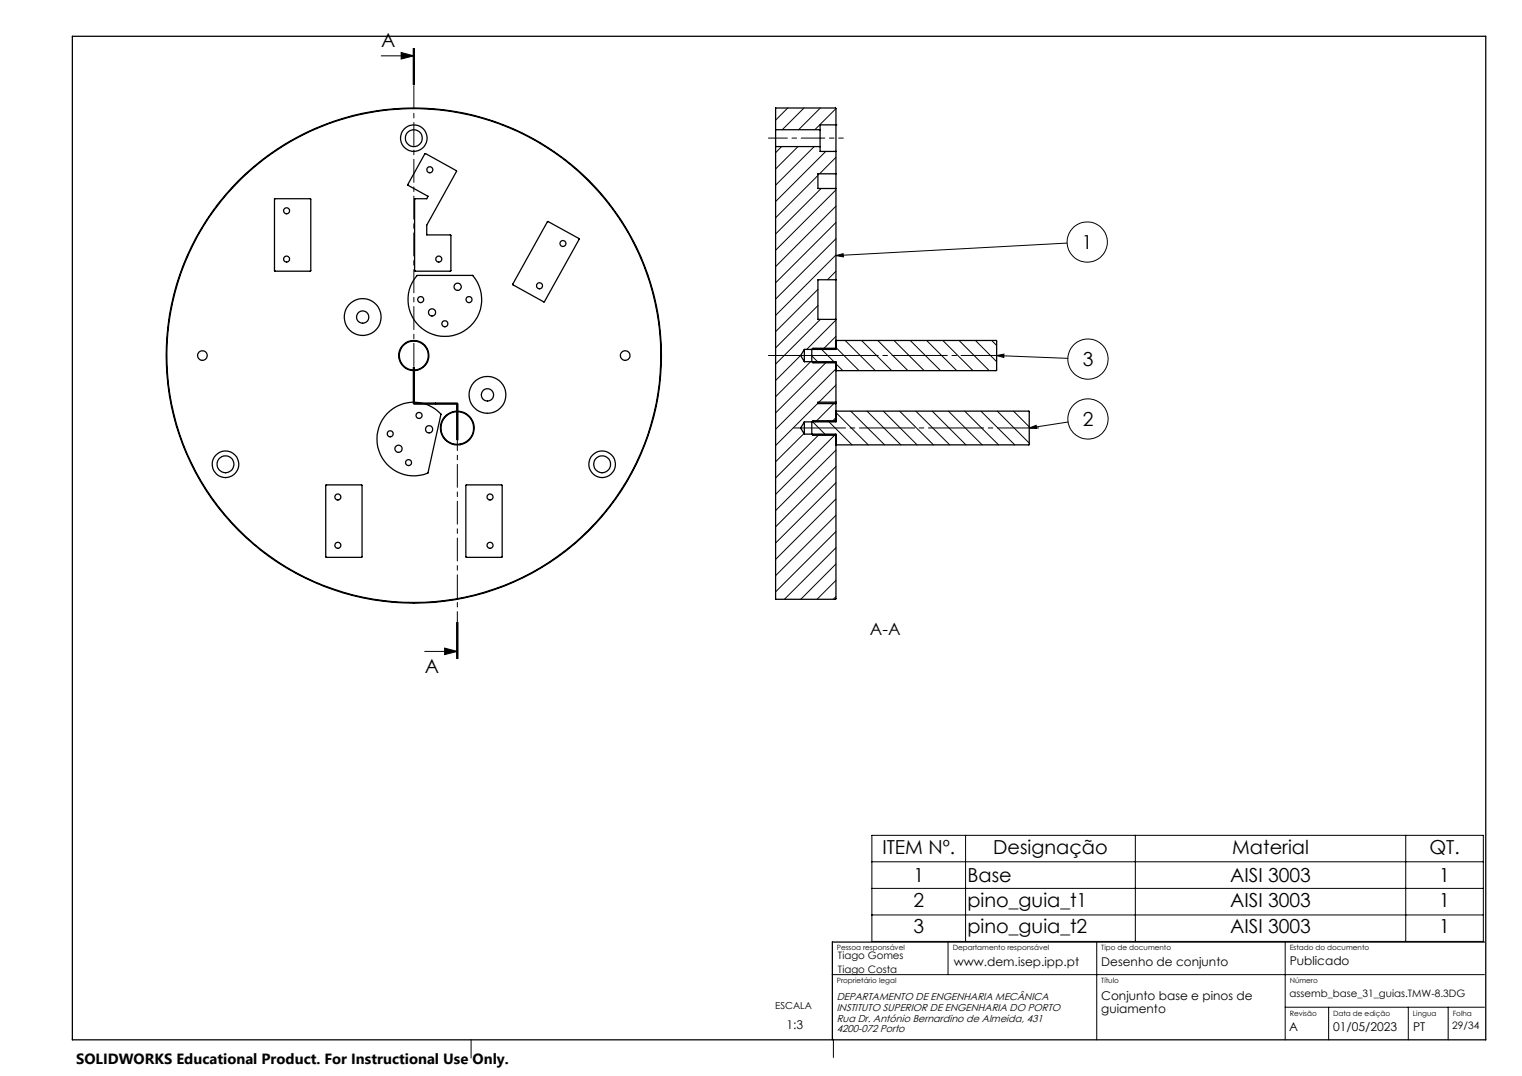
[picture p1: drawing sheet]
<svg xmlns="http://www.w3.org/2000/svg" width="420mm" height="297mm" viewBox="0 0 420 297" stroke-linecap="round" stroke-linejoin="round" font-family="sans-serif">
<g fill="none" stroke="#000" stroke-width=".35">
<path d="M20 10h390v277h-390zM214 35.8v4.7M214 35.8h12.3M226.3 35.8v4.7M230.7 34.5v7.3M230.7 34.5l-.1-4.7h-16.6v6M230.7 34.5h-4.4v1.3M75.8 54.9h9.9l.1 .1v19.7l-.2 .2h-9.7l-.2-.2zM117.3 42.4l8.7 4.8-8.2 15v2.6l6.6 .1v9.8l-.1 .2h-9.8l-.1-.2v-19.7l3.4-.1 .3-.7-5.5-3.1-.1-.2zM214 40.5v124.9h16.6l.1-45.6h-8.7M214 40.5h12.3M226.3 40.5v1.3h4.4"/>
<path d="M230.7 41.8v35.4M230.7 48h-5v4h5M115 76.1l15.4-.1a10.2 10.2 0 0 1-.6 14.1 10.2 10.2 0 0 1-14.1 0 10.2 10.2 0 0 1-.7-14zM151.1 61.1l8.6 4.7 .1 .3-9.7 17.3-8.5-4.8-.1-.2zM230.7 77.2v11M230.7 77.2h-5v11h5M222 96.4v3.4M222 99.8h8.7v11.2M222 96.4l-1.1 1.7 1.1 1.7M230.7 94l44.3 .1-.1 8.2h-44.2M230.7 96.1h-6.3l-.4 .3v3.4l.4 .4h6.3M230.7 88.2v8.2h-8.7"/>
<path d="M106.8 114.2a10 10 0 0 1 14.9 .2l-3.6 16.1a10.1 10.1 0 0 1-12.3-3.6 10.1 10.1 0 0 1 1-12.7zM222 116.4v3.4M222 116.4l-1.1 1.7 1.1 1.7M230.7 113.5l53.3 .1v9.2h-53.3M230.7 111v.4M230.7 111.4v5h-8.7M230.7 116.1h-6.3l-.4 .4v3.3l.4 .4h6.3M230.7 111h-5v.4h5M90 133.9l9.8-.1 .1 .2-.1 19.8h-9.8l-.1-.1zM128.6 133.9l9.8-.1 .2 .2-.1 19.8h-9.8l-.1-.1zM409.6 260h-179.9v27"/>
<circle cx="114.2" cy="38.1" r="3.7"/>
<circle cx="114.2" cy="38.1" r="2.34"/>
<circle cx="79.1" cy="58.2" r=".84"/>
<circle cx="118.6" cy="46.9" r=".84"/>
<circle cx="79.1" cy="71.5" r=".84"/>
<circle cx="121.1" cy="71.5" r=".83"/>
<circle cx="126.3" cy="79.2" r=".99"/>
<circle cx="148.9" cy="78.9" r=".84"/>
<circle cx="155.3" cy="67.2" r=".83"/>
<circle cx="55.9" cy="98.1" r="1.33"/>
<circle cx="100.1" cy="87.5" r="5.1"/>
<circle cx="100.1" cy="87.5" r="1.69"/>
<circle cx="114.2" cy="98.1" r="68.3"/>
<circle cx="114.2" cy="98.1" r="4"/>
<circle cx="114.2" cy="98.1" r="4.2"/>
<circle cx="114.2" cy="98.1" r="68.2"/>
<circle cx="116.1" cy="82.7" r=".84"/>
<circle cx="119.2" cy="86.2" r="1"/>
<circle cx="122.8" cy="89.4" r=".84"/>
<circle cx="129.4" cy="82.7" r=".84"/>
<circle cx="172.5" cy="98.1" r="1.33"/>
<circle cx="107.7" cy="119.7" r=".84"/>
<circle cx="115.6" cy="114.7" r=".83"/>
<circle cx="118.4" cy="118.5" r=".99"/>
<circle cx="126.2" cy="118.1" r="4.5"/>
<circle cx="126.2" cy="118.2" r="4.7"/>
<circle cx="134.5" cy="109" r="1.69"/>
<circle cx="134.5" cy="109" r="5.1"/>
<circle cx="62.2" cy="128.2" r="2.34"/>
<circle cx="62.2" cy="128.2" r="3.7"/>
<circle cx="93.2" cy="137.2" r=".83"/>
<circle cx="110" cy="123.9" r="1"/>
<circle cx="112.7" cy="127.7" r=".83"/>
<circle cx="135.2" cy="137.2" r=".82"/>
<circle cx="166.2" cy="128.1" r="3.7"/>
<circle cx="166.2" cy="128.1" r="2.35"/>
<circle cx="93.2" cy="150.5" r=".83"/>
<circle cx="135.2" cy="150.5" r=".82"/>
</g>
<g fill="none" stroke="#000" stroke-width=".28">
<path d="M105.2 15.4h9M110.7 14.5l3.5 .9-3.5 .9zM114 13.4v10M114.2 13.4v10M114.4 13.4v10M217.4 29.8l-3.4 3.4M221.9 29.8l-6 6M226.4 29.8l-6 6M230.7 34.5h.1M230.7 30l-5.8 5.8M215.7 40.5l-1.7 1.7M220.2 40.5l-6.2 6.1"/>
<path d="M224.7 40.5l-10.7 10.6M225.7 48.4l-11.7 11.7M226.6 52l-12.6 12.6M227.9 41.8l-13.9 13.8M230.7 43.4l-4.5 4.6M230.7 47.9v.1M230.7 52.4l-16.7 16.7M230.7 56.9l-16.7 16.7M225.7 79.9l-11.7 11.6M230.7 70.6l2-.6v.9zM230.7 61.4l-16.7 16.7M230.7 65.9l-16.7 16.6"/>
<path d="M230.7 70.4l-16.7 16.7M230.7 74.9l-2.3 2.3M294.5 67.1l-63.8 3.5M221 98l-7 7M223.7 99.8l-9.7 9.7M224 98.2l1.9 2M225.7 84.3l-11.7 11.7M226.4 88.2l-12.4 12.3M226.4 96.1l4 4.1M228.2 99.8l-14.2 14.2M230.7 88.3l-8.1 8.1M230.7 92.8l-3.6 3.6"/>
<path d="M230.7 95.9l6.4 6.4M233.2 94l8.3 8.3M237.7 94l8.4 8.3M242.2 94l8.3 8.3M246.7 94l8.3 8.3M251.2 94l8.3 8.3M255.7 94l8.3 8.3M260.2 94l8.3 8.3M264.7 94l8.3 8.3M269.2 94l5.8 5.8M273.6 94l1.4 1.4M275 98.1l19.7 .8"/>
<path d="M275 98.1l2-.3v.9zM114 101.4v10M114.2 101.4v10h12v10M114.2 111.6h12M114.2 111.2h12M114.4 101.4v10zM126 111.4v10M126.4 111.4v10M221.9 119.7l-7.9 7.8M224.2 116.3l3.8 3.9M225.7 111.3l-11.7 11.7M226.1 119.8l-12.1 12.1"/>
<path d="M228.5 116.1l6.6 6.7M230.1 111.4l-5.1 5M230.6 119.8l-16.6 16.7M230.7 101.8l-16.7 16.7M230.7 106.3l-4.7 4.7M230.7 110.8l-.2 .2M230.7 115.3l-1.2 1.1M230.7 113.9l8.9 8.9M230.7 100.4l1.9 1.9M234.8 113.5l9.3 9.3M239.3 113.5l9.3 9.3M243.8 113.5l9.3 9.3"/>
<path d="M248.2 113.5l9.4 9.3M252.7 113.5l9.4 9.3M257.2 113.5l9.4 9.3M261.7 113.5l9.3 9.3M266.2 113.5l9.4 9.3M270.7 113.5l9.3 9.3M275.2 113.5l8.8 8.8M279.7 113.5l4.3 4.3M284 118.1l1.9-.7 .2 .9zM294.7 116.5l-10.7 1.6M230.7 124.2l-16.7 16.7M230.7 128.8l-16.7 16.6"/>
<path d="M230.7 133.2l-16.7 16.7M230.7 137.7l-16.7 16.7M230.7 142.2l-16.7 16.7M230.7 146.7l-16.7 16.7M230.7 151.2l-14.2 14.2M230.7 155.7l-9.7 9.7M117.2 179.8h9M122.7 178.9l3.5 .9-3.5 .9zM126 171.8v10M126.2 171.8v10M126.4 171.8v10M230.7 160.2l-5.2 5.2"/>
<path d="M230.7 164.7l-.8 .7M240.6 230.6h168.7v29.3h-168.7zM240.6 237.9h168.7M266.5 230.6v29.3M313.3 230.6v29.3M387.9 230.6v29.3M240.6 245.2h168.7M240.6 252.6h168.7M229.6 269h180M261.6 260v9M302.6 260v27M354.6 260v27"/>
<path d="M354.6 278h55M366.6 278v9M388.6 278v9M399.6 278v9M130 287v5M230 286.9v5"/>
<circle cx="300" cy="66.8" r="5.5"/>
<circle cx="300.2" cy="99.1" r="5.6"/>
<circle cx="300.2" cy="115.6" r="5.6"/>
</g>
<path d="M114.2 13.4v98" fill="none" stroke="#000" stroke-width=".28" stroke-dasharray="6.3 1.3 1.3 1.3" stroke-dashoffset="-.1"/>
<path d="M114.2 111.4h12" fill="none" stroke="#000" stroke-width=".28" stroke-dasharray="6.3 1.3 1.3 1.3" stroke-dashoffset="2.3"/>
<path d="M126.2 111.4v70.4" fill="none" stroke="#000" stroke-width=".28" stroke-dasharray="6.3 1.3 1.3 1.3" stroke-dashoffset="3.5"/>
<path d="M232.5 98.1h-20.5" fill="none" stroke="#000" stroke-width=".28" stroke-dasharray="15.2 1.3 1.3 1.3" stroke-dashoffset="6.9"/>
<path d="M222 98.1h-3M222 118.1h-3" fill="none" stroke="#000" stroke-width=".28" stroke-dasharray="15.2 1.3 1.3 1.3"/>
<path d="M222 98.1h8.7" fill="none" stroke="#000" stroke-width=".28" stroke-dasharray="15.2 1.3 1.3 1.3" stroke-dashoffset="12.8"/>
<path d="M226.3 38.1h6.4" fill="none" stroke="#000" stroke-width=".28" stroke-dasharray="15.2 1.3 1.3 1.3" stroke-dashoffset="13.9"/>
<path d="M212 38.1h14.3" fill="none" stroke="#000" stroke-width=".28" stroke-dasharray="15.2 1.3 1.3 1.3" stroke-dashoffset="10"/>
<path d="M222 118.1h64.6" fill="none" stroke="#000" stroke-width=".28" stroke-dasharray="15.2 1.3 1.3 1.3" stroke-dashoffset="3.9"/>
<path d="M276.9 98.1h-46.2" fill="none" stroke="#000" stroke-width=".28" stroke-dasharray="15.2 1.3 1.3 1.3" stroke-dashoffset="3.6"/>
<g fill="#000">
<path d="M110.7 14.5l3.5 .9-3.5 .9zM122.7 178.9l3.5 .9-3.5 .9z"/>
<path d="M275 98.1l2-.3v.9zM284 118.1l1.9-.7 .2 .9zM230.7 70.6l2-.6v.9z"/>
</g>
<g font-size="5.3">
<text x="105.2" y="13">A</text>
<text x="298.6" y="68.7">1</text>
<text x="298.8" y="101">3</text>
<text x="298.8" y="117.5">2</text>
<text x="117.2" y="185.8">A</text>
<text x="243.5" y="235.6">ITEM Nº.</text>
<text x="274.1" y="235.6">Designação</text>
<text x="340" y="235.6">Material</text>
<text x="394.4" y="235.6">QT.</text>
<text x="252.1" y="243.4">1</text>
<text x="267" y="243.4">Base</text>
<text x="339.5" y="243.4">AISI 3003</text>
<text x="397.2" y="243.4">1</text>
<text x="252.1" y="250.3">2</text>
<text x="267" y="250.3">pino_guia_t1</text>
<text x="339.5" y="250.3">AISI 3003</text>
<text x="397.2" y="250.3">1</text>
<text x="252" y="257.6">3</text>
<text x="267" y="257.6">pino_guia_t2</text>
<text x="339.4" y="257.6">AISI 3003</text>
<text x="397.1" y="257.6">1</text>
</g>
<text font-size="4.7" x="240.1" y="175.3">A-A</text>
<text font-size="4.1" x="21" y="293.7">SOLIDWORKS Educational Product. For Instructional Use Only.</text>
<g font-size="3.3">
<text x="263.2" y="266.5">www.dem.isep.ipp.pt</text>
<text x="303.9" y="266.5">Desenho de conjunto</text>
<text x="355.9" y="266.5">Publicado</text>
<text x="303.9" y="276.1">Conjunto base e pinos de</text>
<text x="303.9" y="279.6">guiamento</text>
<text x="217" y="283.9">1:3</text>
<text x="355.8" y="284.7">A</text>
<text x="367.9" y="284.7">01/05/2023</text>
<text x="390" y="284.7">PT</text>
</g>
<g font-size="2.8">
<text x="231.2" y="264.8">Tiago Gomes</text>
<text x="231.2" y="268.6">Tiago Costa</text>
<text x="230.9" y="276">DEPARTAMENTO DE ENGENHARIA MECÂNICA</text>
<text x="355.9" y="275.2">assemb_base_31_guias.TMW-8.3DG</text>
<text x="230.9" y="282">Rua Dr. António Bernardino de Almeida, 431</text>
<text x="230.9" y="279">INSTITUTO SUPERIOR DE ENGENHARIA DO PORTO</text>
<text x="230.9" y="285">4200-072 Porto</text>
<text x="400.8" y="284.1">29/34</text>
</g>
<text font-size="2.7" x="213.9" y="278.6">ESCALA</text>
<g font-size="2">
<text x="230.9" y="262.3">Pessoa responsável</text>
<text x="262.9" y="262.3">Departamento responsável</text>
<text x="303.9" y="262.3">Tipo de documento</text>
<text x="355.9" y="262.1">Estado do documento</text>
<text x="230.9" y="271.3">Proprietário legal</text>
<text x="303.9" y="271.3">Título</text>
<text x="355.9" y="271.3">Número</text>
<text x="355.9" y="280.3">Revisão</text>
<text x="367.9" y="280.3">Data de edição</text>
<text x="389.9" y="280.3">Lingua</text>
<text x="400.9" y="280.3">Folha</text>
</g>
</svg>
